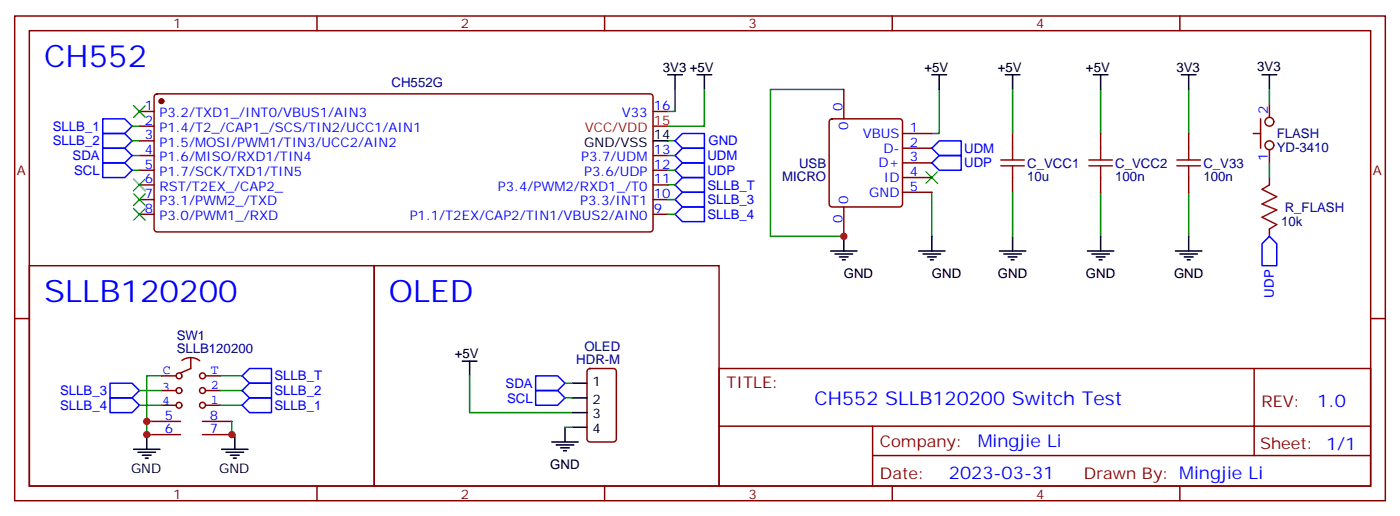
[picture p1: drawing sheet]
<svg xmlns="http://www.w3.org/2000/svg" width="337mm" height="124mm" viewBox="0 0 337 124" stroke-linecap="round" stroke-linejoin="round" font-family="sans-serif">
<g fill="none" stroke="#870000" stroke-width=".35">
<path d="M3.5 3.8h329.5v116.5h-329.5zM7.1 7.4h322.4v109.3h-322.4zM76.2 3.8v3.6M145.3 3.8v3.6M214.5 3.8v3.6M283.6 3.8v3.6M33.5 26.8h3.5M33.5 30.3h3.5M33.5 33.8h3.5M33.5 37.4h3.5M37.3 22.7l.4-.2h118.6a.71 .71 0 0 1 .7 .7v31.8a.76 .76 0 0 1-.7 .7h-118.6a.76 .76 0 0 1-.7-.7v-31.8zM157 26.8h3.5"/>
<path d="M157 37.4h3.5M199.6 28.7l.4-.2h16.3a.71 .71 0 0 1 .7 .7v19.8a.76 .76 0 0 1-.7 .7h-16.3a.76 .76 0 0 1-.7-.7v-19.8zM202.8 21.5v7M217 32.1h7M217 35.6h7M217 39.1h7M243.4 32.1v3.5M264.6 32.1v3.5M285.8 32.1v3.5M301.3 32.1h1.7M303 28.5v7.1M305.2 25v3.2"/>
<path d="M305.2 35.9v3.2M33.5 40.9h3.5M33.5 44.4h3.5M33.5 47.9h3.5M33.5 51.5h3.5M157 40.9h3.5M157 44.4h3.5M157 47.9h3.5M157 51.5h3.5M202.8 49.7v7.1M217 42.7h7M217 46.2h7"/>
<path d="M243.4 42.7v3.5M264.6 42.7v3.5M285.8 42.7v3.5M305.2 42.7v1.7M305.2 55v1.8M3.5 76.5h3.6M7.1 63.8h82.9v52.9h-82.9zM90 63.8h82.9v52.9h-82.9zM329.5 76.5h3.5M38.8 90.3h3.5M38.8 93.8h3.5M38.8 97.3h3.5"/>
<path d="M43.7 86.6a3.5 3.5 0 0 1 4.3 0M49.4 90.3h3.5M49.4 93.8h3.5M49.4 97.3h3.5M141.3 88.7l.5-.2h5.7a.71 .71 0 0 1 .7 .7v16.2a.76 .76 0 0 1-.7 .8h-5.7a.76 .76 0 0 1-.7-.8v-16.2zM172.9 88.5h156.6v28.2h-156.6zM301.5 88.5v20.9M36.3 101.2h7.1M36.3 104.4h7.1M48.7 101.2h7M48.7 104.4h7M76.2 116.7v3.6"/>
<path d="M145.3 116.7v3.6M172.9 102.4h156.5M209.8 109.4h119.6M209.8 102.4v14.1M214.5 116.7v3.6M283.6 116.7v3.6"/>
<circle cx="305.2" cy="29.2" r="1.06"/>
<circle cx="305.2" cy="34.9" r="1.06"/>
</g>
<g fill="none" stroke="#008700" stroke-width=".35">
<path d="M31.7 33.8h1.8M31.7 37.4h1.8M31.7 30.3h1.8M160.5 33.8h1.8M160.5 37.4h1.8M162.3 21.5v5.3h-1.8M169.3 21.5v8.8h-8.8M202.8 21.5h-17.6v35.3h17.6M225.8 21.5v10.6h-1.8M243.4 21.5v10.6M264.6 21.5v10.6M285.8 21.5v10.6"/>
<path d="M305.2 21.5v3.5M305.2 39.1v3.6M31.7 40.9h1.8M160.5 40.9h1.8M160.5 51.5h1.8M160.5 47.9h1.8M160.5 44.4h1.8M224 46.2v10.6M243.4 46.2v10.6M264.6 46.2v10.6M285.8 46.2v10.6M33.5 97.3h5.3"/>
<path d="M33.5 93.8h5.3M38.8 90.3h-3.5v14.1h1M52.9 97.3h5.3M52.9 93.8h5.3M52.9 90.3h5.3M112.9 90.3v8.8h24.7M135.8 95.6h1.8M135.8 92h1.8M35.3 101.2h1M55.7 101.2v3.2h.7M135.8 102.6h1.8"/>
</g>
<g fill="none" stroke="#000" stroke-width=".35">
<path d="M160.5 18h3.5M162.3 18v3.5M167.6 18h3.5M169.3 18v3.5M224 18h3.5M225.8 18v3.5M241.7 18h3.5M243.4 18v3.5M262.8 18h3.5M264.6 18v3.5M284 18h3.5M285.8 18v3.5"/>
<path d="M303.4 18h3.5M305.2 18v3.5M157 33.8h3.5M202.8 56.8v3.5M224 56.8v3.5M243.4 56.8v3.5M264.6 56.8v3.5M285.8 56.8v3.5M199.7 60.3h6.3M200.7 61h4.3M201.8 61.7h2.1M202.5 62.4h.7"/>
<path d="M220.8 60.3h6.4M221.9 61h4.2M223 61.7h2.1M223.7 62.4h.7M240.2 60.3h6.4M241.3 61h4.2M242.4 61.7h2.1M243.1 62.4h.7M261.4 60.3h6.4M262.5 61h4.2M263.5 61.7h2.1M264.2 62.4h.7"/>
<path d="M282.6 60.3h6.3M283.6 61h4.3M284.7 61.7h2.1M285.4 62.4h.7M111.1 86.7h3.6M112.9 86.7v3.6M137.6 92h3.5M137.6 95.6h3.5M137.6 99.1h3.5M32.1 107.9h6.4M33.2 108.6h4.2M34.2 109.3h2.1"/>
<path d="M34.9 110h.7M35.3 104.4v3.5M53.3 107.9h6.3M54.3 108.6h4.3M55.4 109.3h2.1M56.1 110h.7M56.4 104.4v3.5M132.6 106.2h6.4M133.7 106.9h4.2M134.8 107.6h2.1M135.5 108.3h.7M135.8 102.6v3.6"/>
<path d="M137.6 102.6h3.5"/>
</g>
<g fill="none" stroke="#a10000" stroke-width=".35">
<path d="M240.6 38.4h5.6M240.6 39.8h5.6M243.4 35.6v2.8M243.4 39.8v2.9M261.8 38.4h5.6M261.8 39.8h5.6M264.6 35.6v2.8M264.6 39.8v2.9M282.9 38.4h5.7M282.9 39.8h5.7M285.8 35.6v2.8M285.8 39.8v2.9"/>
<path d="M305.2 44.4l-1.8 1.1 3.5 1.7-3.5 1.8 3.5 1.4-3.5 1.8 3.5 1.7-1.7 1.1"/>
</g>
<g fill="none" stroke="#00f" stroke-width=".35">
<path d="M24.7 28.5h5.3l1.7 1.8-1.7 1.8h-5.3zM24.7 32.1h5.3l1.7 1.7-1.7 1.8h-5.3zM24.7 39.1h5.3l1.7 1.8-1.7 1.8h-5.3zM24.7 35.6h5.3l1.7 1.8-1.7 1.7h-5.3zM164 32.1h5.3v3.5h-5.3l-1.7-1.8zM164 39.1h5.3v3.6h-5.3l-1.7-1.8zM164 35.6h5.3v3.5h-5.3l-1.7-1.7zM225.8 33.8h5.3v3.6h-5.3l-1.8-1.8zM225.8 37.4h5.3v3.5h-5.3l-1.8-1.8zM164 46.2h5.3v3.5h-5.3l-1.7-1.8zM164 49.7h5.3v3.5h-5.3l-1.7-1.7zM164 42.7h5.3v3.5h-5.3l-1.7-1.8z"/>
<path d="M303.4 58.5l1.8-1.7 1.7 1.7v5.3h-3.5zM26.5 95.6h5.2l1.8 1.7-1.8 1.8h-5.2zM26.5 92h5.2l1.8 1.8-1.8 1.8h-5.2zM60 88.5h5.3v3.5h-5.3l-1.8-1.7zM60 95.6h5.3v3.5h-5.3l-1.8-1.8zM60 92h5.3v3.6h-5.3l-1.8-1.8zM128.8 90.3h5.3l1.7 1.7-1.7 1.8h-5.3zM128.8 93.8h5.3l1.7 1.8-1.7 1.7h-5.3z"/>
</g>
<path d="M32.1 25.4l2.8 2.8M34.9 25.4l-2.8 2.8M32.1 43l2.8 2.8M32.1 46.5l2.8 2.9M32.1 50.1l2.8 2.8M34.9 43l-2.8 2.8M34.9 46.5l-2.8 2.9M34.9 50.1l-2.8 2.8M222.6 41.2l2.8 2.9M225.4 41.2l-2.8 2.9" fill="none" stroke="#3c3" stroke-width=".35"/>
<circle cx="38.8" cy="24.3" r=".53" fill="#870000" stroke="#870000" stroke-width=".35"/>
<path d="M157 30.3h3.5" fill="none" stroke="#f00" stroke-width=".35"/>
<path d="M43.7 90.3a.71 .71 0 0 0-1-.7 .71 .71 0 0 0-.1 1.2 .71 .71 0 0 0 1.1-.4M43.7 93.8a.71 .71 0 0 0-1-.6 .71 .71 0 0 0-.1 1.2 .71 .71 0 0 0 1.1-.5M43.7 97.3a.71 .71 0 0 0-1-.6 .71 .71 0 0 0-.1 1.2 .71 .71 0 0 0 1.1-.4M45.9 86v2.5l-2.5 1.1M49.4 90.3a.71 .71 0 0 0-1-.7 .71 .71 0 0 0-.1 1.2 .71 .71 0 0 0 1.1-.4M49.4 93.8a.71 .71 0 0 0-1-.6 .71 .71 0 0 0-.1 1.2 .71 .71 0 0 0 1.1-.5M49.4 97.3a.71 .71 0 0 0-1-.6 .71 .71 0 0 0-.1 1.2 .71 .71 0 0 0 1.1-.4" fill="none" stroke="#850000" stroke-width=".35"/>
<g fill="#c00">
<circle cx="202.8" cy="56.8" r=".88"/>
<circle cx="35.3" cy="101.2" r=".88"/>
<circle cx="35.3" cy="104.4" r=".88"/>
<circle cx="55.7" cy="104.4" r=".88"/>
</g>
<g font-size="7.4" fill="#00f">
<text x="10.6" y="16.2">CH552</text>
<text x="10.6" y="72.6">SLLB120200</text>
<text x="93.5" y="72.6">OLED</text>
</g>
<text font-size="4.6" fill="#00f" x="195.8" y="97.3">CH552 SLLB120200 Switch Test</text>
<g font-size="4.2" fill="#00f">
<text x="316.7" y="97.8">1.0</text>
<text x="235" y="107.3">Mingjie Li</text>
<text x="228.1" y="115.1">2023-03-31</text>
</g>
<g font-size="3.9" fill="#800">
<text x="174.6" y="93.1">TITLE:</text>
<text x="303.3" y="97.8">REV:</text>
<text x="211.5" y="107.3">Company:</text>
<text x="302.9" y="107.9">Sheet: 1/1</text>
<text x="211.5" y="115">Date:</text>
<text x="260.6" y="115.1">Drawn By: Mingjie Li</text>
</g>
<g font-size="3.2" fill="#800">
<text x="41.6" y="6.8">1</text>
<text x="110.8" y="6.8">2</text>
<text x="179.9" y="6.8">3</text>
<text x="249.1" y="6.8">4</text>
<text x="4.1" y="41.9">A</text>
<text x="330" y="41.9">A</text>
<text x="41.6" y="119.7">1</text>
<text x="110.8" y="119.7">2</text>
<text x="179.9" y="119.7">3</text>
<text x="249.1" y="119.7">4</text>
</g>
<g font-size="3.2">
<text x="159.3" y="17.3">3V3 +5V</text>
<text x="222.2" y="17.3">+5V</text>
<text x="239.9" y="17.3">+5V</text>
<text x="261.1" y="17.3">+5V</text>
<text x="282.8" y="17.3">3V3</text>
<text x="302.2" y="17">3V3</text>
<text x="140.5" y="35.2">GND/VSS</text>
<text x="157.2" y="33.5">14</text>
<text x="202.8" y="66.7">GND</text>
<text x="224" y="66.7">GND</text>
<text x="239.9" y="66.7">GND</text>
<text x="261.1" y="66.7">GND</text>
<text x="282.2" y="66.7">GND</text>
<text x="109.4" y="86">+5V</text>
<text x="142.4" y="92.7">1</text>
<text x="142.4" y="97">2</text>
<text x="142.4" y="100.5">3</text>
<text x="142.4" y="104">4</text>
<text x="31.5" y="113.5">GND</text>
<text x="52.7" y="113.5">GND</text>
<text x="132.3" y="112.6">GND</text>
</g>
<g font-size="3.2" fill="#000080">
<text x="94.1" y="20.8">CH552G</text>
<text x="306.9" y="33.2">FLASH</text>
<text x="192.1" y="40.3">USB</text>
<text x="246.9" y="40.3">C_VCC1</text>
<text x="268.1" y="40.3">C_VCC2</text>
<text x="289.3" y="40.3">C_V33</text>
<text x="306.9" y="36.4">YD-3410</text>
<text x="188" y="43.5">MICRO</text>
<text x="246.9" y="43.5">10u</text>
<text x="268.1" y="43.5">100n</text>
<text x="289.3" y="43.5">100n</text>
<text x="308.9" y="50.8">R_FLASH</text>
<text x="308" y="54.3">10k</text>
<text x="42.5" y="81.6">SW1</text>
<text x="42.5" y="84.8">SLLB120200</text>
<text x="138.5" y="87.5">HDR-M</text>
<text x="140.5" y="84.4">OLED</text>
</g>
<g font-size="3.2" fill="#00f">
<text x="34.8" y="26.4">1</text>
<text x="34.8" y="30">2</text>
<text x="38.3" y="28.2">P3.2/TXD1_/INT0/VBUS1/AIN3</text>
<text x="149.5" y="28.2">V33</text>
<text x="157.2" y="26.4">16</text>
<text x="202.5" y="26.8" transform="rotate(-90 202.5 26.8)">0</text>
<text x="304.8" y="27.5" transform="rotate(-90 304.8 27.5)">2</text>
<text x="12.7" y="31.4">SLLB_1</text>
<text x="12.7" y="34.9">SLLB_2</text>
<text x="34.8" y="33.5">3</text>
<text x="38.3" y="31.7">P1.4/T2_/CAP1_/SCS/TIN2/UCC1/AIN1</text>
<text x="38.3" y="35.2">P1.5/MOSI/PWM1/TIN3/UCC2/AIN2</text>
<text x="170.3" y="34.9">GND</text>
<text x="203.9" y="31.3" transform="rotate(-90 203.9 31.3)">0</text>
<text x="207.4" y="33.1">VBUS</text>
<text x="218.7" y="31.7">1</text>
<text x="218.7" y="35.2">2</text>
<text x="17.5" y="38.5">SDA</text>
<text x="17.8" y="42">SCL</text>
<text x="34.8" y="37">4</text>
<text x="34.8" y="40.5">5</text>
<text x="38.3" y="38.8">P1.6/MISO/RXD1/TIN4</text>
<text x="139.7" y="38.8">P3.7/UDM</text>
<text x="157.2" y="40.5">12</text>
<text x="157.2" y="37">13</text>
<text x="170" y="42">UDP</text>
<text x="170" y="38.5">UDM</text>
<text x="211.2" y="40.2">D+</text>
<text x="212.4" y="36.7">D-</text>
<text x="218.7" y="38.8">3</text>
<text x="231.8" y="36.7">UDM</text>
<text x="231.8" y="40.2">UDP</text>
<text x="304.8" y="38.7" transform="rotate(-90 304.8 38.7)">1</text>
<text x="34.8" y="44.1">6</text>
<text x="34.8" y="47.6">7</text>
<text x="38.3" y="42.3">P1.7/SCK/TXD1/TIN5</text>
<text x="38.3" y="45.8">RST/T2EX_/CAP2_</text>
<text x="119.7" y="45.8">P3.4/PWM2/RXD1_/T0</text>
<text x="140.5" y="42.3">P3.6/UDP</text>
<text x="157.2" y="47.6">10</text>
<text x="157.2" y="44.1">11</text>
<text x="170" y="45.5">SLLB_T</text>
<text x="209" y="47.2">GND</text>
<text x="212.5" y="43.7">ID</text>
<text x="218.7" y="42.3">4</text>
<text x="218.7" y="45.8">5</text>
<text x="34.8" y="51.1">8</text>
<text x="38.3" y="49.4">P3.1/PWM2_/TXD</text>
<text x="38.3" y="52.9">P3.0/PWM1_/RXD</text>
<text x="98.5" y="52.9">P1.1/T2EX/CAP2/TIN1/VBUS2/AIN0</text>
<text x="139.5" y="49.4">P3.3/INT1</text>
<text x="157.2" y="51.1">9</text>
<text x="170" y="49">SLLB_3</text>
<text x="170" y="52.6">SLLB_4</text>
<text x="202.5" y="53.5" transform="rotate(-90 202.5 53.5)">0</text>
<text x="203.9" y="49" transform="rotate(-90 203.9 49)">0</text>
<text x="306.2" y="71.5" transform="rotate(-90 306.2 71.5)">UDP</text>
<text x="39.2" y="89.9">C</text>
<text x="50.7" y="89.9">T</text>
<text x="14.5" y="94.9">SLLB_3</text>
<text x="39" y="93.8">3</text>
<text x="50.7" y="93.5">2</text>
<text x="66" y="91.4">SLLB_T</text>
<text x="66" y="94.9">SLLB_2</text>
<text x="121.5" y="93.2">SDA</text>
<text x="14.5" y="98.4">SLLB_4</text>
<text x="39" y="97.3">4</text>
<text x="39.6" y="100.9">5</text>
<text x="50.4" y="100.9">8</text>
<text x="50.7" y="97">1</text>
<text x="66" y="98.4">SLLB_1</text>
<text x="121.9" y="96.7">SCL</text>
<text x="39.6" y="104">6</text>
<text x="50.4" y="104">7</text>
</g>
<g font-size="3.2" fill="#f00">
<text x="157.2" y="30">15</text>
<text x="140.6" y="31.7">VCC/VDD</text>
</g>
</svg>
